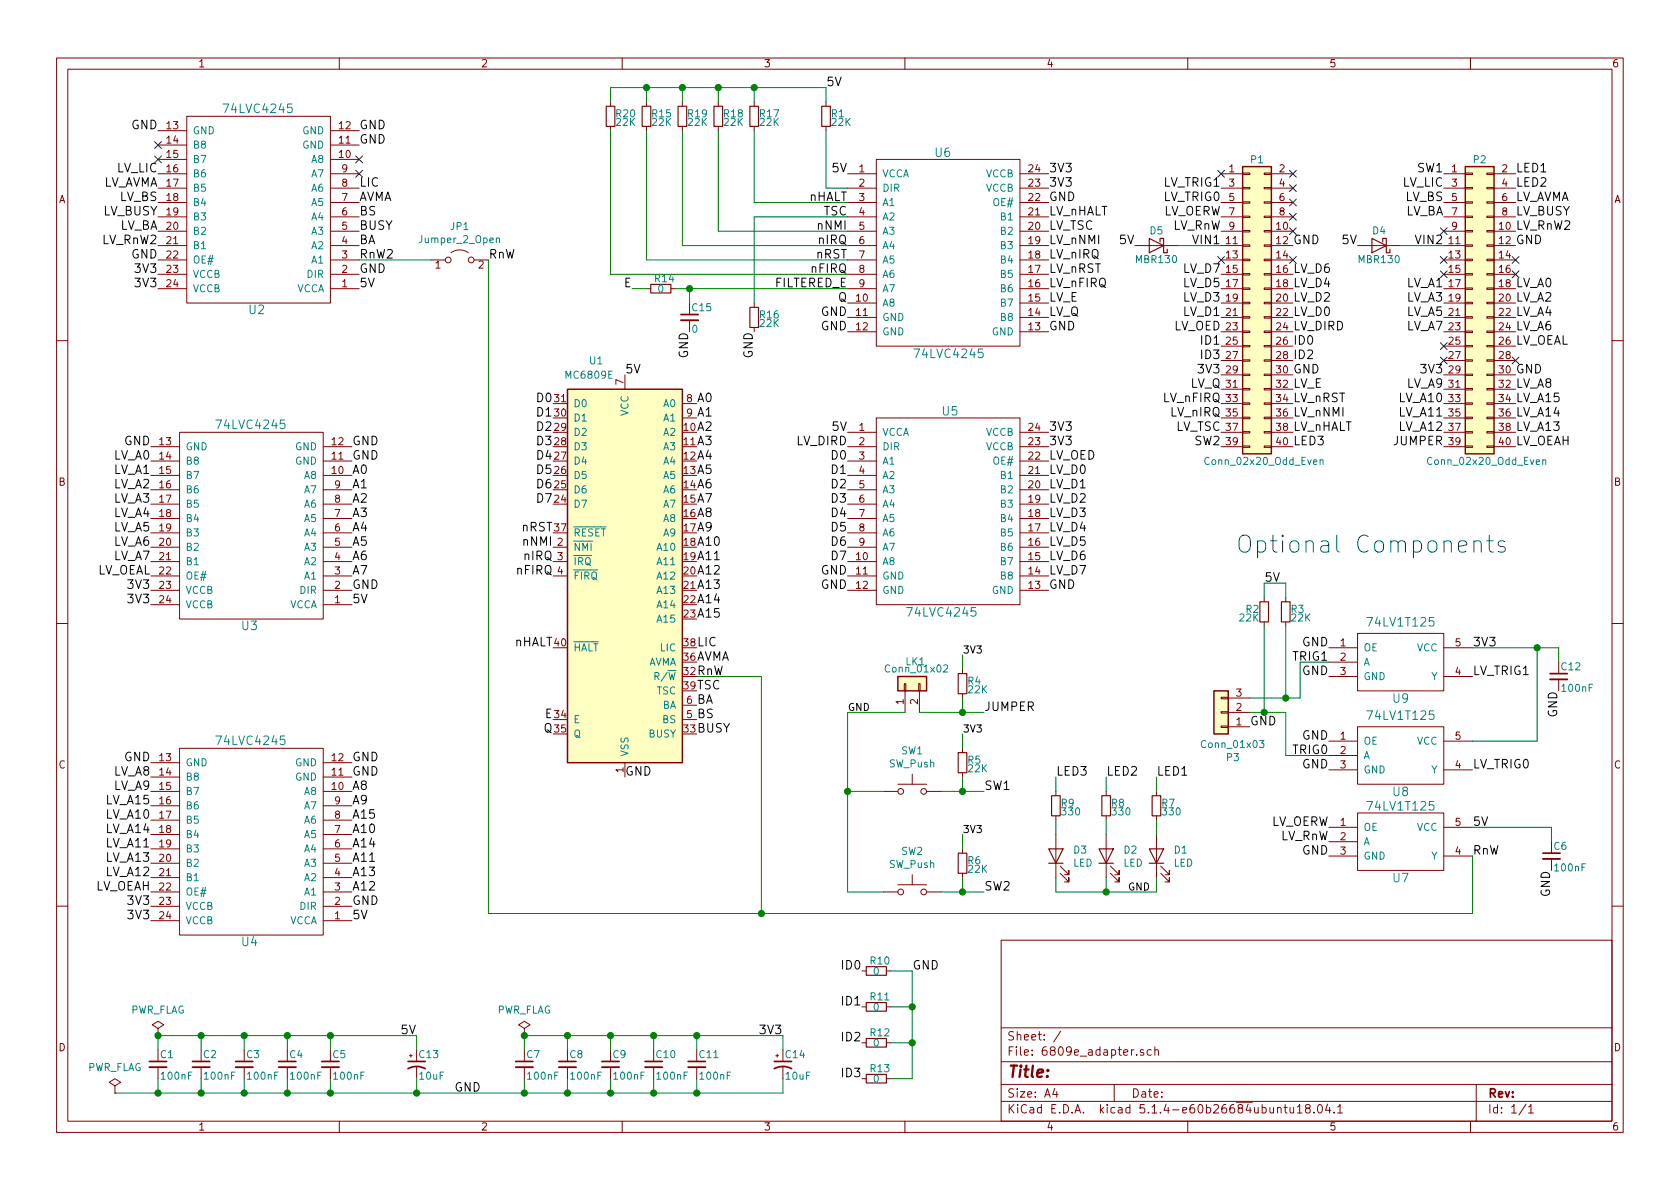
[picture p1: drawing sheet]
EESchema Schematic File Version 4
LIBS:6809e_adapter-cache
EELAYER 30 0
EELAYER END
$Descr A4 11693 8268
encoding utf-8
Sheet 1 1
Title ""
Date ""
Rev ""
Comp ""
Comment1 ""
Comment2 ""
Comment3 ""
Comment4 ""
$EndDescr
$Comp
L 74lvc:74LVC8T245 U4
U 1 1
P 1750 5850
F 0 "U4" H 1700 6550 60  0000 L CNN
F 1 "74LVC4245" H 1500 5150 60  0000 L CNN
F 2 "footprints:SOIC-24W_7.5x15.4mm_Pitch1.27mm" H 1750 5750 60  0001 C CNN
F 3 "" H 1750 5750 60  0000 C CNN
	1    1750 5850
	-1   0    0    1   
$EndComp
$Comp
L 74lvc:74LVC8T245 U5
U 1 1
P 6600 3550
F 0 "U5" H 6550 4250 60  0000 L CNN
F 1 "74LVC4245" H 6300 2850 60  0000 L CNN
F 2 "footprints:SOIC-24W_7.5x15.4mm_Pitch1.27mm" H 6600 3450 60  0001 C CNN
F 3 "" H 6600 3450 60  0000 C CNN
	1    6600 3550
	1    0    0    -1  
$EndComp
$Comp
L 74lvc:74LVC8T245 U2
U 1 1
P 1800 1450
F 0 "U2" H 1750 2150 60  0000 L CNN
F 1 "74LVC4245" H 1550 750 60  0000 L CNN
F 2 "footprints:SOIC-24W_7.5x15.4mm_Pitch1.27mm" H 1800 1350 60  0001 C CNN
F 3 "" H 1800 1350 60  0000 C CNN
	1    1800 1450
	-1   0    0    1   
$EndComp
$Comp
L 74lvc:74LVC8T245 U3
U 1 1
P 1750 3650
F 0 "U3" H 1700 4350 60  0000 L CNN
F 1 "74LVC4245" H 1500 2950 60  0000 L CNN
F 2 "footprints:SOIC-24W_7.5x15.4mm_Pitch1.27mm" H 1750 3550 60  0001 C CNN
F 3 "" H 1750 3550 60  0000 C CNN
	1    1750 3650
	-1   0    0    1   
$EndComp
Text Label 5900 3200 2    60   ~ 0
D0
Text Label 5900 3300 2    60   ~ 0
D1
Text Label 5900 3400 2    60   ~ 0
D2
Text Label 5900 3500 2    60   ~ 0
D3
Text Label 5900 3600 2    60   ~ 0
D4
Text Label 5900 3700 2    60   ~ 0
D5
Text Label 5900 3800 2    60   ~ 0
D6
Text Label 5900 3900 2    60   ~ 0
D7
Text Label 5900 4100 2    60   ~ 0
GND
Text Label 5900 4000 2    60   ~ 0
GND
Text Label 5900 3000 2    60   ~ 0
5V
Text Label 7300 3000 0    60   ~ 0
3V3
Text Label 7300 3100 0    60   ~ 0
3V3
Text Label 2450 3100 0    60   ~ 0
GND
Text Label 2450 3200 0    60   ~ 0
GND
Text Label 2450 4100 0    60   ~ 0
GND
Text Label 2450 4200 0    60   ~ 0
5V
Text Label 1050 4200 2    60   ~ 0
3V3
Text Label 1050 4100 2    60   ~ 0
3V3
Text Label 1050 3100 2    60   ~ 0
GND
Text Label 2450 3300 0    60   ~ 0
A0
Text Label 2450 3400 0    60   ~ 0
A1
Text Label 2450 3500 0    60   ~ 0
A2
Text Label 2450 3600 0    60   ~ 0
A3
Text Label 2450 3700 0    60   ~ 0
A4
Text Label 2450 3800 0    60   ~ 0
A5
Text Label 2450 3900 0    60   ~ 0
A6
Text Label 2450 4000 0    60   ~ 0
A7
Text Label 7300 4100 0    60   ~ 0
GND
Text Label 2450 5500 0    60   ~ 0
A8
Text Label 2450 5600 0    60   ~ 0
A9
Text Label 2450 5800 0    60   ~ 0
A10
Text Label 2450 6000 0    60   ~ 0
A11
Text Label 2450 5700 0    60   ~ 0
A15
Text Label 2450 5900 0    60   ~ 0
A14
Text Label 2450 6100 0    60   ~ 0
A13
Text Label 2450 6200 0    60   ~ 0
A12
Text Label 2450 5300 0    60   ~ 0
GND
Text Label 2450 5400 0    60   ~ 0
GND
Text Label 2450 6300 0    60   ~ 0
GND
Text Label 2450 6400 0    60   ~ 0
5V
Text Label 1050 5300 2    60   ~ 0
GND
Text Label 1050 6300 2    60   ~ 0
3V3
Text Label 1050 6400 2    60   ~ 0
3V3
Text Label 9450 1700 2    60   ~ 0
5V
Text Label 10550 1700 0    60   ~ 0
GND
Text Label 10050 2600 2    60   ~ 0
3V3
Text Label 10550 2600 0    60   ~ 0
GND
Text Label 9000 1700 0    60   ~ 0
GND
Text Label 9000 2600 0    60   ~ 0
GND
Text Label 8500 2600 2    60   ~ 0
3V3
Text Label 2500 900  0    60   ~ 0
GND
Text Label 2500 1000 0    60   ~ 0
GND
Text Label 2500 2000 0    60   ~ 0
5V
Text Label 1100 2000 2    60   ~ 0
3V3
Text Label 1100 1900 2    60   ~ 0
3V3
Text Label 1100 900  2    60   ~ 0
GND
Text Label 5900 2200 2    60   ~ 0
GND
Text Label 5900 2300 2    60   ~ 0
GND
Text Label 5900 1200 2    60   ~ 0
5V
Text Label 7300 1200 0    60   ~ 0
3V3
Text Label 7300 1300 0    60   ~ 0
3V3
Text Label 7300 2300 0    60   ~ 0
GND
Text Label 2500 1600 0    60   ~ 0
BUSY
Text Label 2500 1700 0    60   ~ 0
BA
Text Label 2500 1500 0    60   ~ 0
BS
Text Label 2500 1300 0    60   ~ 0
LIC
Text Label 10250 5950 0    60   ~ 0
RnW
Text Label 2500 1400 0    60   ~ 0
AVMA
Text Label 5900 1800 2    60   ~ 0
nRST
Text Label 5900 1700 2    60   ~ 0
nIRQ
Text Label 4400 2000 2    60   ~ 0
E
Text Label 5900 1500 2    60   ~ 0
TSC
Text Label 5900 1600 2    60   ~ 0
nNMI
Text Label 1050 3200 2    60   ~ 0
LV_A0
Text Label 1050 3300 2    60   ~ 0
LV_A1
Text Label 1050 3400 2    60   ~ 0
LV_A2
Text Label 1050 3500 2    60   ~ 0
LV_A3
Text Label 1050 3600 2    60   ~ 0
LV_A4
Text Label 1050 3700 2    60   ~ 0
LV_A5
Text Label 1050 3800 2    60   ~ 0
LV_A6
Text Label 1050 3900 2    60   ~ 0
LV_A7
Text Label 1050 4000 2    60   ~ 0
LV_OEAL
Text Label 1050 5600 2    60   ~ 0
LV_A15
Text Label 1050 5800 2    60   ~ 0
LV_A14
Text Label 1050 6000 2    60   ~ 0
LV_A13
Text Label 1050 6100 2    60   ~ 0
LV_A12
Text Label 1050 5400 2    60   ~ 0
LV_A8
Text Label 1050 5500 2    60   ~ 0
LV_A9
Text Label 1050 5700 2    60   ~ 0
LV_A10
Text Label 1050 5900 2    60   ~ 0
LV_A11
Text Label 1050 6200 2    60   ~ 0
LV_OEAH
Text Label 7300 3200 0    60   ~ 0
LV_OED
Text Label 7300 3300 0    60   ~ 0
LV_D0
Text Label 7300 3400 0    60   ~ 0
LV_D1
Text Label 7300 3500 0    60   ~ 0
LV_D2
Text Label 7300 3600 0    60   ~ 0
LV_D3
Text Label 7300 3700 0    60   ~ 0
LV_D4
Text Label 7300 3800 0    60   ~ 0
LV_D5
Text Label 7300 3900 0    60   ~ 0
LV_D6
Text Label 7300 4000 0    60   ~ 0
LV_D7
Text Label 7300 1400 0    60   ~ 0
GND
Text Label 7300 1500 0    60   ~ 0
LV_nHALT
Text Label 7300 2000 0    60   ~ 0
LV_nFIRQ
Text Label 7300 1800 0    60   ~ 0
LV_nIRQ
Text Label 7300 1900 0    60   ~ 0
LV_nRST
Text Label 7300 1600 0    60   ~ 0
LV_TSC
Text Label 7300 1700 0    60   ~ 0
LV_nNMI
NoConn ~ 2500 1100
NoConn ~ 2500 1200
NoConn ~ 1100 1100
Text Label 1100 1800 2    60   ~ 0
GND
Text Label 2500 1900 0    60   ~ 0
GND
Text Label 1100 1500 2    60   ~ 0
LV_BUSY
Text Label 1100 1600 2    60   ~ 0
LV_BA
Text Label 1100 1400 2    60   ~ 0
LV_BS
Text Label 1100 1200 2    60   ~ 0
LV_LIC
Text Label 9250 5850 2    60   ~ 0
LV_RnW
Text Label 1100 1300 2    60   ~ 0
LV_AVMA
$Comp
L Device:R_Small R1
U 1 1
P 5750 800
F 0 "R1" H 5780 820 50  0000 L CNN
F 1 "22K" H 5780 760 50  0000 L CNN
F 2 "Resistor_SMD:R_0805_2012Metric_Pad1.15x1.40mm_HandSolder" H 5750 800 50  0001 C CNN
F 3 "" H 5750 800 50  0000 C CNN
	1    5750 800 
	1    0    0    -1  
$EndComp
$Comp
L Device:C_Small C1
U 1 1
P 1100 7400
F 0 "C1" H 1110 7470 50  0000 L CNN
F 1 "100nF" H 1110 7320 50  0000 L CNN
F 2 "Capacitor_SMD:C_0805_2012Metric_Pad1.15x1.40mm_HandSolder" H 1100 7400 50  0001 C CNN
F 3 "" H 1100 7400 50  0000 C CNN
	1    1100 7400
	1    0    0    -1  
$EndComp
$Comp
L Device:C_Small C2
U 1 1
P 1400 7400
F 0 "C2" H 1410 7470 50  0000 L CNN
F 1 "100nF" H 1410 7320 50  0000 L CNN
F 2 "Capacitor_SMD:C_0805_2012Metric_Pad1.15x1.40mm_HandSolder" H 1400 7400 50  0001 C CNN
F 3 "" H 1400 7400 50  0000 C CNN
	1    1400 7400
	1    0    0    -1  
$EndComp
$Comp
L Device:C_Small C3
U 1 1
P 1700 7400
F 0 "C3" H 1710 7470 50  0000 L CNN
F 1 "100nF" H 1710 7320 50  0000 L CNN
F 2 "Capacitor_SMD:C_0805_2012Metric_Pad1.15x1.40mm_HandSolder" H 1700 7400 50  0001 C CNN
F 3 "" H 1700 7400 50  0000 C CNN
	1    1700 7400
	1    0    0    -1  
$EndComp
$Comp
L Device:C_Small C4
U 1 1
P 2000 7400
F 0 "C4" H 2010 7470 50  0000 L CNN
F 1 "100nF" H 2010 7320 50  0000 L CNN
F 2 "Capacitor_SMD:C_0805_2012Metric_Pad1.15x1.40mm_HandSolder" H 2000 7400 50  0001 C CNN
F 3 "" H 2000 7400 50  0000 C CNN
	1    2000 7400
	1    0    0    -1  
$EndComp
$Comp
L Device:C_Small C5
U 1 1
P 2300 7400
F 0 "C5" H 2310 7470 50  0000 L CNN
F 1 "100nF" H 2310 7320 50  0000 L CNN
F 2 "Capacitor_SMD:C_0805_2012Metric_Pad1.15x1.40mm_HandSolder" H 2300 7400 50  0001 C CNN
F 3 "" H 2300 7400 50  0000 C CNN
	1    2300 7400
	1    0    0    -1  
$EndComp
$Comp
L Device:C_Small C7
U 1 1
P 3650 7400
F 0 "C7" H 3660 7470 50  0000 L CNN
F 1 "100nF" H 3660 7320 50  0000 L CNN
F 2 "Capacitor_SMD:C_0805_2012Metric_Pad1.15x1.40mm_HandSolder" H 3650 7400 50  0001 C CNN
F 3 "" H 3650 7400 50  0000 C CNN
	1    3650 7400
	1    0    0    -1  
$EndComp
$Comp
L Device:C_Small C8
U 1 1
P 3950 7400
F 0 "C8" H 3960 7470 50  0000 L CNN
F 1 "100nF" H 3960 7320 50  0000 L CNN
F 2 "Capacitor_SMD:C_0805_2012Metric_Pad1.15x1.40mm_HandSolder" H 3950 7400 50  0001 C CNN
F 3 "" H 3950 7400 50  0000 C CNN
	1    3950 7400
	1    0    0    -1  
$EndComp
$Comp
L Device:C_Small C9
U 1 1
P 4250 7400
F 0 "C9" H 4260 7470 50  0000 L CNN
F 1 "100nF" H 4260 7320 50  0000 L CNN
F 2 "Capacitor_SMD:C_0805_2012Metric_Pad1.15x1.40mm_HandSolder" H 4250 7400 50  0001 C CNN
F 3 "" H 4250 7400 50  0000 C CNN
	1    4250 7400
	1    0    0    -1  
$EndComp
$Comp
L Device:C_Small C10
U 1 1
P 4550 7400
F 0 "C10" H 4560 7470 50  0000 L CNN
F 1 "100nF" H 4560 7320 50  0000 L CNN
F 2 "Capacitor_SMD:C_0805_2012Metric_Pad1.15x1.40mm_HandSolder" H 4550 7400 50  0001 C CNN
F 3 "" H 4550 7400 50  0000 C CNN
	1    4550 7400
	1    0    0    -1  
$EndComp
$Comp
L Device:C_Small C11
U 1 1
P 4850 7400
F 0 "C11" H 4860 7470 50  0000 L CNN
F 1 "100nF" H 4860 7320 50  0000 L CNN
F 2 "Capacitor_SMD:C_0805_2012Metric_Pad1.15x1.40mm_HandSolder" H 4850 7400 50  0001 C CNN
F 3 "" H 4850 7400 50  0000 C CNN
	1    4850 7400
	1    0    0    -1  
$EndComp
$Comp
L Device:CP1_Small C14
U 1 1
P 5450 7400
F 0 "C14" H 5460 7470 50  0000 L CNN
F 1 "10uF" H 5460 7320 50  0000 L CNN
F 2 "Capacitor_SMD:C_0805_2012Metric_Pad1.15x1.40mm_HandSolder" H 5450 7400 50  0001 C CNN
F 3 "" H 5450 7400 50  0000 C CNN
	1    5450 7400
	1    0    0    -1  
$EndComp
Text Label 5450 7200 2    60   ~ 0
3V3
Text Label 3350 7600 2    60   ~ 0
GND
Text Label 8500 1900 2    60   ~ 0
LV_D7
Text Label 8500 2000 2    60   ~ 0
LV_D5
Text Label 8500 2100 2    60   ~ 0
LV_D3
Text Label 8500 2200 2    60   ~ 0
LV_D1
Text Label 9000 1900 0    60   ~ 0
LV_D6
Text Label 9000 2000 0    60   ~ 0
LV_D4
Text Label 9000 2100 0    60   ~ 0
LV_D2
Text Label 9000 2200 0    60   ~ 0
LV_D0
Text Label 8500 2300 2    60   ~ 0
LV_OED
Text Label 10550 2800 0    60   ~ 0
LV_A15
Text Label 10550 2900 0    60   ~ 0
LV_A14
Text Label 10550 3000 0    60   ~ 0
LV_A13
Text Label 10050 2700 2    60   ~ 0
LV_A9
Text Label 10050 2800 2    60   ~ 0
LV_A10
Text Label 10050 2900 2    60   ~ 0
LV_A11
Text Label 10050 3000 2    60   ~ 0
LV_A12
Text Label 10550 3100 0    60   ~ 0
LV_OEAH
Text Label 10550 2000 0    60   ~ 0
LV_A0
Text Label 10550 2100 0    60   ~ 0
LV_A2
Text Label 10550 2200 0    60   ~ 0
LV_A4
Text Label 10550 2300 0    60   ~ 0
LV_A6
Text Label 10550 2400 0    60   ~ 0
LV_OEAL
Text Label 10050 2000 2    60   ~ 0
LV_A1
Text Label 10050 2100 2    60   ~ 0
LV_A3
Text Label 10050 2200 2    60   ~ 0
LV_A5
Text Label 10050 2300 2    60   ~ 0
LV_A7
NoConn ~ 10050 2500
NoConn ~ 10050 2400
NoConn ~ 10550 2500
NoConn ~ 10550 1800
NoConn ~ 10550 1900
NoConn ~ 10050 1900
NoConn ~ 10050 1800
NoConn ~ 9000 1800
NoConn ~ 8500 1800
NoConn ~ 8500 1200
NoConn ~ 1100 1000
Text Label 8500 1600 2    60   ~ 0
LV_RnW
$Comp
L power:PWR_FLAG #FLG02
U 1 1
P 3650 7200
F 0 "#FLG02" H 3650 7295 50  0001 C CNN
F 1 "PWR_FLAG" H 3650 7380 50  0000 C CNN
F 2 "" H 3650 7200 50  0000 C CNN
F 3 "" H 3650 7200 50  0000 C CNN
	1    3650 7200
	1    0    0    -1  
$EndComp
$Comp
L power:PWR_FLAG #FLG03
U 1 1
P 800 7600
F 0 "#FLG03" H 800 7695 50  0001 C CNN
F 1 "PWR_FLAG" H 800 7780 50  0000 C CNN
F 2 "" H 800 7600 50  0000 C CNN
F 3 "" H 800 7600 50  0000 C CNN
	1    800  7600
	1    0    0    -1  
$EndComp
Wire Wire Line
	1100 7500 1100 7600
Wire Wire Line
	800  7600 1100 7600
Wire Wire Line
	4850 7600 4850 7500
Wire Wire Line
	4550 7500 4550 7600
Connection ~ 4550 7600
Wire Wire Line
	4250 7500 4250 7600
Connection ~ 4250 7600
Wire Wire Line
	3950 7500 3950 7600
Connection ~ 3950 7600
Wire Wire Line
	3650 7500 3650 7600
Connection ~ 3650 7600
Wire Wire Line
	2300 7500 2300 7600
Connection ~ 2300 7600
Wire Wire Line
	2000 7500 2000 7600
Connection ~ 2000 7600
Wire Wire Line
	1700 7500 1700 7600
Connection ~ 1700 7600
Wire Wire Line
	1400 7500 1400 7600
Connection ~ 1400 7600
Wire Wire Line
	1100 7300 1100 7200
Wire Wire Line
	1100 7200 1400 7200
Wire Wire Line
	2300 7200 2300 7300
Wire Wire Line
	2000 7300 2000 7200
Connection ~ 2000 7200
Wire Wire Line
	1700 7300 1700 7200
Connection ~ 1700 7200
Wire Wire Line
	1400 7300 1400 7200
Connection ~ 1400 7200
Wire Wire Line
	3650 7300 3650 7200
Wire Wire Line
	3650 7200 3950 7200
Wire Wire Line
	4850 7200 4850 7300
Wire Wire Line
	4550 7300 4550 7200
Connection ~ 4550 7200
Wire Wire Line
	4250 7300 4250 7200
Connection ~ 4250 7200
Wire Wire Line
	3950 7300 3950 7200
Connection ~ 3950 7200
Connection ~ 2300 7200
Connection ~ 4850 7200
Connection ~ 4850 7600
Connection ~ 1100 7600
Wire Wire Line
	5900 1300 5750 1300
Wire Wire Line
	4550 7600 4850 7600
Wire Wire Line
	3650 7600 3950 7600
Wire Wire Line
	2000 7600 2300 7600
Wire Wire Line
	1700 7600 2000 7600
Wire Wire Line
	1400 7600 1700 7600
Wire Wire Line
	2000 7200 2300 7200
Wire Wire Line
	1700 7200 2000 7200
Wire Wire Line
	1400 7200 1700 7200
Wire Wire Line
	4550 7200 4850 7200
Wire Wire Line
	4250 7200 4550 7200
Wire Wire Line
	3950 7200 4250 7200
Wire Wire Line
	1100 7600 1400 7600
Wire Wire Line
	3950 7600 4250 7600
Wire Wire Line
	4250 7600 4550 7600
$Comp
L Device:D_Schottky D4
U 1 1
P 9600 1700
F 0 "D4" H 9600 1600 50  0000 C CNN
F 1 "MBR130" H 9600 1800 50  0000 C CNN
F 2 "Diode_SMD:D_SOD-323_HandSoldering" H 9600 1700 50  0001 C CNN
F 3 "~" H 9600 1700 50  0001 C CNN
	1    9600 1700
	-1   0    0    1   
$EndComp
Wire Wire Line
	9750 1700 10050 1700
Text Label 7900 1700 2    60   ~ 0
5V
$Comp
L Device:D_Schottky D5
U 1 1
P 8050 1700
F 0 "D5" H 8050 1600 50  0000 C CNN
F 1 "MBR130" H 8050 1800 50  0000 C CNN
F 2 "Diode_SMD:D_SOD-323_HandSoldering" H 8050 1700 50  0001 C CNN
F 3 "~" H 8050 1700 50  0001 C CNN
	1    8050 1700
	-1   0    0    1   
$EndComp
$Comp
L Device:LED D3
U 1 1
P 7350 5950
F 0 "D3" V 7389 5833 50  0000 R CNN
F 1 "LED" V 7298 5833 50  0000 R CNN
F 2 "LED_THT:LED_D3.0mm" H 7350 5950 50  0001 C CNN
F 3 "~" H 7350 5950 50  0001 C CNN
	1    7350 5950
	0    -1   -1   0   
$EndComp
Wire Wire Line
	7350 5700 7350 5800
Wire Wire Line
	7350 6100 7350 6200
$Comp
L Device:LED D2
U 1 1
P 7700 5950
F 0 "D2" V 7739 5833 50  0000 R CNN
F 1 "LED" V 7648 5833 50  0000 R CNN
F 2 "LED_THT:LED_D3.0mm" H 7700 5950 50  0001 C CNN
F 3 "~" H 7700 5950 50  0001 C CNN
	1    7700 5950
	0    -1   -1   0   
$EndComp
Wire Wire Line
	7700 5700 7700 5800
Wire Wire Line
	7700 6100 7700 6200
$Comp
L Device:LED D1
U 1 1
P 8050 5950
F 0 "D1" V 8089 5833 50  0000 R CNN
F 1 "LED" V 7998 5833 50  0000 R CNN
F 2 "LED_THT:LED_D3.0mm" H 8050 5950 50  0001 C CNN
F 3 "~" H 8050 5950 50  0001 C CNN
	1    8050 5950
	0    -1   -1   0   
$EndComp
Wire Wire Line
	8050 5700 8050 5800
Wire Wire Line
	8050 6100 8050 6200
Wire Wire Line
	7350 6200 7700 6200
Connection ~ 7700 6200
Wire Wire Line
	7700 6200 8050 6200
Text Label 7850 6200 0    50   ~ 0
GND
Wire Wire Line
	6150 5500 5900 5500
Wire Wire Line
	6150 6200 5900 6200
Wire Wire Line
	6700 6200 6550 6200
Wire Wire Line
	6700 5500 6550 5500
Connection ~ 6700 5500
Connection ~ 6700 6200
Text Label 6700 5100 0    50   ~ 0
3V3
Text Label 6700 5800 0    50   ~ 0
3V3
Wire Wire Line
	6850 5500 6700 5500
Wire Wire Line
	6700 6200 6850 6200
Text Label 6700 4550 0    50   ~ 0
3V3
Wire Wire Line
	6850 4950 6700 4950
Wire Wire Line
	6300 4950 5900 4950
Wire Wire Line
	5900 4950 5900 5500
Connection ~ 5900 5500
Wire Wire Line
	6400 4950 6700 4950
Connection ~ 6700 4950
Wire Wire Line
	6700 4850 6700 4950
Text Label 9250 5750 2    60   ~ 0
LV_OERW
Text Label 8500 1500 2    60   ~ 0
LV_OERW
Text Label 8700 5050 0    60   ~ 0
GND
$Comp
L 74lvc:74LVC8T245 U6
U 1 1
P 6600 1750
F 0 "U6" H 6500 2450 60  0000 L CNN
F 1 "74LVC4245" H 6350 1050 60  0000 L CNN
F 2 "footprints:SOIC-24W_7.5x15.4mm_Pitch1.27mm" H 6600 1650 60  0001 C CNN
F 3 "" H 6600 1650 60  0000 C CNN
	1    6600 1750
	1    0    0    -1  
$EndComp
$Comp
L Device:R_Small R3
U 1 1
P 8950 4250
F 0 "R3" H 8980 4270 50  0000 L CNN
F 1 "22K" H 8980 4210 50  0000 L CNN
F 2 "Resistor_SMD:R_0805_2012Metric_Pad1.15x1.40mm_HandSolder" H 8950 4250 50  0001 C CNN
F 3 "" H 8950 4250 50  0000 C CNN
	1    8950 4250
	1    0    0    -1  
$EndComp
Wire Wire Line
	5750 900  5750 1300
Wire Wire Line
	8800 4150 8800 4050
Wire Wire Line
	8950 4150 8950 4050
$Comp
L Device:R_Small R5
U 1 1
P 6700 5300
F 0 "R5" H 6730 5320 50  0000 L CNN
F 1 "22K" H 6730 5260 50  0000 L CNN
F 2 "Resistor_SMD:R_0805_2012Metric_Pad1.15x1.40mm_HandSolder" H 6700 5300 50  0001 C CNN
F 3 "" H 6700 5300 50  0000 C CNN
	1    6700 5300
	1    0    0    -1  
$EndComp
$Comp
L Device:R_Small R9
U 1 1
P 7350 5600
F 0 "R9" H 7380 5620 50  0000 L CNN
F 1 "330" H 7380 5560 50  0000 L CNN
F 2 "Resistor_SMD:R_0805_2012Metric_Pad1.15x1.40mm_HandSolder" H 7350 5600 50  0001 C CNN
F 3 "" H 7350 5600 50  0000 C CNN
	1    7350 5600
	1    0    0    -1  
$EndComp
$Comp
L Device:R_Small R8
U 1 1
P 7700 5600
F 0 "R8" H 7730 5620 50  0000 L CNN
F 1 "330" H 7730 5560 50  0000 L CNN
F 2 "Resistor_SMD:R_0805_2012Metric_Pad1.15x1.40mm_HandSolder" H 7700 5600 50  0001 C CNN
F 3 "" H 7700 5600 50  0000 C CNN
	1    7700 5600
	1    0    0    -1  
$EndComp
Wire Wire Line
	7350 5400 7350 5500
Wire Wire Line
	7700 5400 7700 5500
Wire Wire Line
	8050 5400 8050 5500
$Comp
L Device:R_Small R6
U 1 1
P 6700 6000
F 0 "R6" H 6730 6020 50  0000 L CNN
F 1 "22K" H 6730 5960 50  0000 L CNN
F 2 "Resistor_SMD:R_0805_2012Metric_Pad1.15x1.40mm_HandSolder" H 6700 6000 50  0001 C CNN
F 3 "" H 6700 6000 50  0000 C CNN
	1    6700 6000
	1    0    0    -1  
$EndComp
Wire Wire Line
	6700 5500 6700 5400
Wire Wire Line
	6700 5200 6700 5100
Wire Wire Line
	6700 5800 6700 5900
Wire Wire Line
	6700 6100 6700 6200
$Comp
L Device:R_Small R4
U 1 1
P 6700 4750
F 0 "R4" H 6730 4770 50  0000 L CNN
F 1 "22K" H 6730 4710 50  0000 L CNN
F 2 "Resistor_SMD:R_0805_2012Metric_Pad1.15x1.40mm_HandSolder" H 6700 4750 50  0001 C CNN
F 3 "" H 6700 4750 50  0000 C CNN
	1    6700 4750
	1    0    0    -1  
$EndComp
Wire Wire Line
	6700 4650 6700 4550
Wire Wire Line
	8800 4350 8800 4950
Connection ~ 8950 4850
Wire Wire Line
	8700 4850 8950 4850
Text Label 9250 4500 2    60   ~ 0
GND
Connection ~ 3650 7200
Text Label 5900 1900 2    60   ~ 0
nFIRQ
$Comp
L Device:R_Small R7
U 1 1
P 8050 5600
F 0 "R7" H 8080 5620 50  0000 L CNN
F 1 "330" H 8080 5560 50  0000 L CNN
F 2 "Resistor_SMD:R_0805_2012Metric_Pad1.15x1.40mm_HandSolder" H 8050 5600 50  0001 C CNN
F 3 "" H 8050 5600 50  0000 C CNN
	1    8050 5600
	1    0    0    -1  
$EndComp
Wire Wire Line
	8200 1700 8500 1700
$Comp
L power:PWR_FLAG #FLG0101
U 1 1
P 1100 7200
F 0 "#FLG0101" H 1100 7295 50  0001 C CNN
F 1 "PWR_FLAG" H 1100 7380 50  0000 C CNN
F 2 "" H 1100 7200 50  0000 C CNN
F 3 "" H 1100 7200 50  0000 C CNN
	1    1100 7200
	1    0    0    -1  
$EndComp
Connection ~ 1100 7200
Text Label 6850 5500 0    60   ~ 0
SW1
Text Label 6850 6200 0    60   ~ 0
SW2
Text Label 8050 5400 0    60   ~ 0
LED1
Text Label 7700 5400 0    60   ~ 0
LED2
Text Label 7350 5400 0    60   ~ 0
LED3
$Comp
L Device:R_Small R2
U 1 1
P 8800 4250
F 0 "R2" H 8830 4270 50  0000 L CNN
F 1 "22K" H 8830 4210 50  0000 L CNN
F 2 "Resistor_SMD:R_0805_2012Metric_Pad1.15x1.40mm_HandSolder" H 8800 4250 50  0001 C CNN
F 3 "" H 8800 4250 50  0000 C CNN
	1    8800 4250
	-1   0    0    -1  
$EndComp
$Comp
L 74lvc:74LV1T125 U8
U 1 1
P 9750 5250
F 0 "U8" H 9750 5000 60  0000 C CNN
F 1 "74LV1T125" H 9750 5531 60  0000 C CNN
F 2 "Package_TO_SOT_SMD:SOT-23-5_HandSoldering" H 9750 5250 60  0001 C CNN
F 3 "" H 9750 5250 60  0000 C CNN
	1    9750 5250
	1    0    0    -1  
$EndComp
Text Label 9250 4700 2    60   ~ 0
GND
Text Label 10250 4500 0    60   ~ 0
3V3
$Comp
L 74lvc:74LV1T125 U7
U 1 1
P 9750 5850
F 0 "U7" H 9750 5600 60  0000 C CNN
F 1 "74LV1T125" H 9750 6100 60  0000 C CNN
F 2 "Package_TO_SOT_SMD:SOT-23-5_HandSoldering" H 9750 5850 60  0001 C CNN
F 3 "" H 9750 5850 60  0000 C CNN
	1    9750 5850
	1    0    0    -1  
$EndComp
Text Label 9250 5950 2    60   ~ 0
GND
Text Label 10250 5750 0    60   ~ 0
5V
Text Label 5900 4950 0    50   ~ 0
GND
Text Label 8500 1700 2    60   ~ 0
VIN1
Text Label 10050 1700 2    60   ~ 0
VIN2
$Comp
L Switch:SW_Push SW1
U 1 1
P 6350 5500
F 0 "SW1" H 6350 5785 50  0000 C CNN
F 1 "SW_Push" H 6350 5694 50  0000 C CNN
F 2 "footprints:SW_Tactile_SKHH_Angled" H 6350 5700 50  0001 C CNN
F 3 "~" H 6350 5700 50  0001 C CNN
	1    6350 5500
	-1   0    0    -1  
$EndComp
$Comp
L Switch:SW_Push SW2
U 1 1
P 6350 6200
F 0 "SW2" H 6350 6485 50  0000 C CNN
F 1 "SW_Push" H 6350 6394 50  0000 C CNN
F 2 "footprints:SW_Tactile_SKHH_Angled" H 6350 6400 50  0001 C CNN
F 3 "~" H 6350 6400 50  0001 C CNN
	1    6350 6200
	1    0    0    -1  
$EndComp
Wire Wire Line
	5900 5500 5900 6200
Text Label 9250 5150 2    60   ~ 0
GND
$Comp
L 74lvc:74LV1T125 U9
U 1 1
P 9750 4600
F 0 "U9" H 9750 4350 60  0000 C CNN
F 1 "74LV1T125" H 9750 4881 60  0000 C CNN
F 2 "Package_TO_SOT_SMD:SOT-23-5_HandSoldering" H 9750 4600 60  0001 C CNN
F 3 "" H 9750 4600 60  0000 C CNN
	1    9750 4600
	1    0    0    -1  
$EndComp
Text Label 9250 5350 2    60   ~ 0
GND
Text Label 8800 4050 0    60   ~ 0
5V
Wire Wire Line
	8800 4050 8950 4050
Connection ~ 8800 4950
Wire Wire Line
	8800 4950 8950 4950
Wire Wire Line
	8700 4950 8800 4950
Wire Wire Line
	9250 5250 8950 5250
Wire Wire Line
	8950 5250 8950 4950
Wire Wire Line
	8950 4350 8950 4850
Wire Wire Line
	8950 4850 9050 4850
Wire Wire Line
	9250 4600 9050 4600
Wire Wire Line
	9050 4600 9050 4850
Text Label 6850 4950 0    60   ~ 0
JUMPER
Text Label 10050 3100 2    60   ~ 0
JUMPER
NoConn ~ 9000 1200
Text Label 10550 1200 0    60   ~ 0
LED1
Text Label 10550 1300 0    60   ~ 0
LED2
Text Label 10050 1200 2    60   ~ 0
SW1
Text Label 8500 3100 2    60   ~ 0
SW2
Text Label 9000 3100 0    60   ~ 0
LED3
NoConn ~ 10050 1600
$Comp
L Connector_Generic:Conn_02x20_Odd_Even P2
U 1 1
P 10250 2100
F 0 "P2" H 10300 3100 50  0000 C CNN
F 1 "Conn_02x20_Odd_Even" H 10350 1000 50  0000 C CNN
F 2 "Connector_PinSocket_2.54mm:PinSocket_2x20_P2.54mm_Vertical" H 10250 2100 50  0001 C CNN
F 3 "~" H 10250 2100 50  0001 C CNN
	1    10250 2100
	1    0    0    -1  
$EndComp
$Comp
L Connector_Generic:Conn_01x03 P3
U 1 1
P 8500 4950
F 0 "P3" H 8418 5267 50  0000 C CNN
F 1 "Conn_01x03" H 8418 5176 50  0000 C CNN
F 2 "Connector_PinHeader_2.54mm:PinHeader_1x03_P2.54mm_Horizontal" H 8500 4950 50  0001 C CNN
F 3 "~" H 8500 4950 50  0001 C CNN
	1    8500 4950
	-1   0    0    1   
$EndComp
$Comp
L Connector_Generic:Conn_01x02 LK1
U 1 1
P 6300 4750
F 0 "LK1" V 6450 4750 50  0000 R CNN
F 1 "Conn_01x02" V 6400 4900 50  0000 R CNN
F 2 "Connector_PinHeader_2.54mm:PinHeader_1x02_P2.54mm_Horizontal" H 6300 4750 50  0001 C CNN
F 3 "~" H 6300 4750 50  0001 C CNN
	1    6300 4750
	0    -1   -1   0   
$EndComp
Text Label 9250 5250 2    60   ~ 0
TRIG0
Text Label 9250 4600 2    60   ~ 0
TRIG1
Text Label 10250 4700 0    60   ~ 0
LV_TRIG1
Text Label 10250 5350 0    60   ~ 0
LV_TRIG0
Text Label 8500 1300 2    60   ~ 0
LV_TRIG1
Text Label 8500 1400 2    60   ~ 0
LV_TRIG0
$Comp
L Device:C_Small C6
U 1 1
P 10800 5950
F 0 "C6" H 10810 6020 50  0000 L CNN
F 1 "100nF" H 10810 5870 50  0000 L CNN
F 2 "Capacitor_SMD:C_0805_2012Metric_Pad1.15x1.40mm_HandSolder" H 10800 5950 50  0001 C CNN
F 3 "" H 10800 5950 50  0000 C CNN
	1    10800 5950
	1    0    0    -1  
$EndComp
$Comp
L Device:C_Small C12
U 1 1
P 10850 4700
F 0 "C12" H 10860 4770 50  0000 L CNN
F 1 "100nF" H 10860 4620 50  0000 L CNN
F 2 "Capacitor_SMD:C_0805_2012Metric_Pad1.15x1.40mm_HandSolder" H 10850 4700 50  0001 C CNN
F 3 "" H 10850 4700 50  0000 C CNN
	1    10850 4700
	1    0    0    -1  
$EndComp
Wire Wire Line
	5450 7300 5450 7200
Wire Wire Line
	5450 7500 5450 7600
Text Label 1100 1700 2    60   ~ 0
LV_RnW2
Text Label 2500 1800 0    60   ~ 0
RnW2
Text Notes 8600 3850 0    118  ~ 0
Optional Components
Wire Wire Line
	10250 4500 10700 4500
Wire Wire Line
	10850 4500 10850 4600
Text Label 10850 4800 3    60   ~ 0
GND
Wire Wire Line
	10250 5750 10800 5750
Wire Wire Line
	10800 5750 10800 5850
Text Label 10800 6050 3    60   ~ 0
GND
Wire Wire Line
	2900 7600 3650 7600
Connection ~ 2900 7600
Wire Wire Line
	2900 7500 2900 7600
Wire Wire Line
	2900 7200 2900 7300
Text Label 2900 7200 2    60   ~ 0
5V
$Comp
L Device:CP1_Small C13
U 1 1
P 2900 7400
F 0 "C13" H 2910 7470 50  0000 L CNN
F 1 "10uF" H 2910 7320 50  0000 L CNN
F 2 "Capacitor_SMD:C_0805_2012Metric_Pad1.15x1.40mm_HandSolder" H 2900 7400 50  0001 C CNN
F 3 "" H 2900 7400 50  0000 C CNN
	1    2900 7400
	1    0    0    -1  
$EndComp
Wire Wire Line
	2300 7600 2900 7600
Wire Wire Line
	2300 7200 2900 7200
Wire Wire Line
	4850 7200 5450 7200
Wire Wire Line
	4850 7600 5450 7600
Wire Wire Line
	10250 5150 10700 5150
Wire Wire Line
	10700 5150 10700 4500
Connection ~ 10700 4500
Wire Wire Line
	10700 4500 10850 4500
$Comp
L Jumper:Jumper_2_Open JP1
U 1 1
P 3200 1800
F 0 "JP1" H 3200 2035 50  0000 C CNN
F 1 "Jumper_2_Open" H 3200 1944 50  0000 C CNN
F 2 "Jumper:SolderJumper-2_P1.3mm_Open_RoundedPad1.0x1.5mm" H 3200 1800 50  0001 C CNN
F 3 "~" H 3200 1800 50  0001 C CNN
	1    3200 1800
	1    0    0    -1  
$EndComp
Text Label 9000 2300 0    60   ~ 0
LV_DIRD
Text Label 5900 3100 2    60   ~ 0
LV_DIRD
$Comp
L Device:R_Small R10
U 1 1
P 6100 6750
F 0 "R10" V 6000 6700 50  0000 L TNN
F 1 "0" V 6100 6750 50  0000 C CNN
F 2 "Resistor_SMD:R_0805_2012Metric_Pad1.15x1.40mm_HandSolder" H 6100 6750 50  0001 C CNN
F 3 "" H 6100 6750 50  0000 C CNN
	1    6100 6750
	0    1    1    0   
$EndComp
$Comp
L Device:R_Small R11
U 1 1
P 6100 7000
F 0 "R11" V 6000 6950 50  0000 L TNN
F 1 "0" V 6100 7000 50  0000 C CNN
F 2 "Resistor_SMD:R_0805_2012Metric_Pad1.15x1.40mm_HandSolder" H 6100 7000 50  0001 C CNN
F 3 "" H 6100 7000 50  0000 C CNN
	1    6100 7000
	0    1    1    0   
$EndComp
$Comp
L Device:R_Small R12
U 1 1
P 6100 7250
F 0 "R12" V 6000 7200 50  0000 L TNN
F 1 "0" V 6100 7250 50  0000 C CNN
F 2 "Resistor_SMD:R_0805_2012Metric_Pad1.15x1.40mm_HandSolder" H 6100 7250 50  0001 C CNN
F 3 "" H 6100 7250 50  0000 C CNN
	1    6100 7250
	0    1    1    0   
$EndComp
$Comp
L Device:R_Small R13
U 1 1
P 6100 7500
F 0 "R13" V 6000 7450 50  0000 L TNN
F 1 "0" V 6100 7500 50  0000 C CNN
F 2 "Resistor_SMD:R_0805_2012Metric_Pad1.15x1.40mm_HandSolder" H 6100 7500 50  0001 C CNN
F 3 "" H 6100 7500 50  0000 C CNN
	1    6100 7500
	0    1    1    0   
$EndComp
Text Label 6350 6750 0    60   ~ 0
GND
Wire Wire Line
	6200 6750 6350 6750
Wire Wire Line
	6350 6750 6350 7000
Wire Wire Line
	6350 7500 6200 7500
Wire Wire Line
	6200 7250 6350 7250
Connection ~ 6350 7250
Wire Wire Line
	6350 7250 6350 7500
Wire Wire Line
	6200 7000 6350 7000
Connection ~ 6350 7000
Wire Wire Line
	6350 7000 6350 7250
Text Label 6000 6750 2    60   ~ 0
ID0
Text Label 6000 7000 2    60   ~ 0
ID1
Text Label 6000 7250 2    60   ~ 0
ID2
Text Label 6000 7500 2    60   ~ 0
ID3
NoConn ~ 9000 1300
NoConn ~ 9000 1400
NoConn ~ 9000 1500
NoConn ~ 9000 1600
Text Label 9000 2400 0    60   ~ 0
ID0
Text Label 9000 2500 0    60   ~ 0
ID2
Text Label 8500 2400 2    60   ~ 0
ID1
Text Label 8500 2500 2    60   ~ 0
ID3
$Comp
L Device:R_Small R14
U 1 1
P 4600 2000
F 0 "R14" V 4500 1950 50  0000 L TNN
F 1 "0" V 4600 2000 50  0000 C CNN
F 2 "Resistor_SMD:R_0805_2012Metric_Pad1.15x1.40mm_HandSolder" H 4600 2000 50  0001 C CNN
F 3 "" H 4600 2000 50  0000 C CNN
	1    4600 2000
	0    1    1    0   
$EndComp
$Comp
L Device:C_Small C15
U 1 1
P 4800 2200
F 0 "C15" H 4810 2270 50  0000 L CNN
F 1 "0" H 4810 2120 50  0000 L CNN
F 2 "Capacitor_SMD:C_0805_2012Metric_Pad1.15x1.40mm_HandSolder" H 4800 2200 50  0001 C CNN
F 3 "" H 4800 2200 50  0000 C CNN
	1    4800 2200
	1    0    0    -1  
$EndComp
Wire Wire Line
	4500 2000 4400 2000
Text Label 4800 2300 3    60   ~ 0
GND
Wire Wire Line
	4700 2000 4800 2000
Wire Wire Line
	4800 2000 4800 2100
$Comp
L CPU_NXP_6800:MC6809E U1
U 1 1
P 4350 4000
F 0 "U1" H 4150 5500 50  0000 C CNN
F 1 "MC6809E" H 4100 5400 50  0000 C CNN
F 2 "footprints:dip40_smt_header" H 4350 2500 50  0001 C CNN
F 3 "http://pdf.datasheetcatalog.com/datasheet/motorola/MC68B09S.pdf" H 4250 5425 50  0001 C CNN
	1    4350 4000
	1    0    0    -1  
$EndComp
Text Label 3850 2800 2    60   ~ 0
D0
Text Label 3850 2900 2    60   ~ 0
D1
Text Label 3850 3000 2    60   ~ 0
D2
Text Label 3850 3100 2    60   ~ 0
D3
Text Label 3850 3200 2    60   ~ 0
D4
Text Label 3850 3300 2    60   ~ 0
D5
Text Label 3850 3400 2    60   ~ 0
D6
Text Label 3850 3500 2    60   ~ 0
D7
Text Label 3850 3700 2    60   ~ 0
nRST
Text Label 3850 3800 2    60   ~ 0
nNMI
Text Label 3850 3900 2    60   ~ 0
nIRQ
Text Label 3850 4000 2    60   ~ 0
nFIRQ
Text Label 3850 4500 2    60   ~ 0
nHALT
Text Label 3850 5000 2    60   ~ 0
E
Text Label 3850 5100 2    60   ~ 0
Q
Text Label 4850 2800 0    60   ~ 0
A0
Text Label 4850 2900 0    60   ~ 0
A1
Text Label 4850 3000 0    60   ~ 0
A2
Text Label 4850 3100 0    60   ~ 0
A3
Text Label 4850 3200 0    60   ~ 0
A4
Text Label 4850 3300 0    60   ~ 0
A5
Text Label 4850 3400 0    60   ~ 0
A6
Text Label 4850 3500 0    60   ~ 0
A7
Text Label 4850 3600 0    60   ~ 0
A8
Text Label 4850 3700 0    60   ~ 0
A9
Text Label 4850 3800 0    60   ~ 0
A10
Text Label 4850 3900 0    60   ~ 0
A11
Text Label 4850 4000 0    60   ~ 0
A12
Text Label 4850 4100 0    60   ~ 0
A13
Text Label 4850 4200 0    60   ~ 0
A14
Text Label 4850 4300 0    60   ~ 0
A15
Text Label 4850 4500 0    60   ~ 0
LIC
Text Label 4850 4600 0    60   ~ 0
AVMA
Text Label 4850 4700 0    60   ~ 0
RnW
Text Label 4850 4800 0    60   ~ 0
TSC
Text Label 4850 4900 0    60   ~ 0
BA
Text Label 4850 5000 0    60   ~ 0
BS
Text Label 4850 5100 0    60   ~ 0
BUSY
Text Label 4350 5400 0    60   ~ 0
GND
Text Label 4350 2600 0    60   ~ 0
5V
Text Label 5900 1400 2    60   ~ 0
nHALT
Text Label 5900 2100 2    60   ~ 0
Q
Text Label 5900 2000 2    60   ~ 0
FILTERED_E
Text Label 7300 2200 0    60   ~ 0
LV_Q
Text Label 7300 2100 0    60   ~ 0
LV_E
Wire Wire Line
	2500 1800 3000 1800
Text Label 3400 1800 0    60   ~ 0
RnW
Text Label 10550 2700 0    60   ~ 0
LV_A8
Text Label 5750 600  0    60   ~ 0
5V
Wire Wire Line
	5750 600  5750 700 
Text Label 10050 1300 2    60   ~ 0
LV_LIC
Text Label 10050 1400 2    60   ~ 0
LV_BS
Text Label 10050 1500 2    60   ~ 0
LV_BA
Text Label 10550 1400 0    60   ~ 0
LV_AVMA
Text Label 10550 1500 0    60   ~ 0
LV_BUSY
Text Label 10550 1600 0    60   ~ 0
LV_RnW2
Text Label 8500 3000 2    60   ~ 0
LV_TSC
Text Label 8500 2900 2    60   ~ 0
LV_nIRQ
Text Label 8500 2800 2    60   ~ 0
LV_nFIRQ
Text Label 8500 2700 2    60   ~ 0
LV_Q
Text Label 9000 2700 0    60   ~ 0
LV_E
Text Label 9000 2800 0    60   ~ 0
LV_nRST
Text Label 9000 2900 0    60   ~ 0
LV_nNMI
$Comp
L Connector_Generic:Conn_02x20_Odd_Even P1
U 1 1
P 8700 2100
F 0 "P1" H 8750 3100 50  0000 C CNN
F 1 "Conn_02x20_Odd_Even" H 8800 1000 50  0000 C CNN
F 2 "Connector_PinSocket_2.54mm:PinSocket_2x20_P2.54mm_Vertical" H 8700 2100 50  0001 C CNN
F 3 "~" H 8700 2100 50  0001 C CNN
	1    8700 2100
	1    0    0    -1  
$EndComp
Text Label 9000 3000 0    60   ~ 0
LV_nHALT
Wire Wire Line
	4800 2000 5900 2000
Connection ~ 4800 2000
Wire Wire Line
	10250 5950 10250 6350
Wire Wire Line
	10250 6350 5300 6350
Wire Wire Line
	5300 4700 4850 4700
Wire Wire Line
	3400 1800 3400 6350
Wire Wire Line
	3400 6350 5300 6350
Connection ~ 5300 6350
Wire Wire Line
	5300 6350 5300 4700
$Comp
L Device:R_Small R17
U 1 1
P 5250 800
F 0 "R17" H 5280 820 50  0000 L CNN
F 1 "22K" H 5280 760 50  0000 L CNN
F 2 "Resistor_SMD:R_0805_2012Metric_Pad1.15x1.40mm_HandSolder" H 5250 800 50  0001 C CNN
F 3 "" H 5250 800 50  0000 C CNN
	1    5250 800 
	1    0    0    -1  
$EndComp
$Comp
L Device:R_Small R16
U 1 1
P 5250 2200
F 0 "R16" H 5280 2220 50  0000 L CNN
F 1 "22K" H 5280 2160 50  0000 L CNN
F 2 "Resistor_SMD:R_0805_2012Metric_Pad1.15x1.40mm_HandSolder" H 5250 2200 50  0001 C CNN
F 3 "" H 5250 2200 50  0000 C CNN
	1    5250 2200
	1    0    0    -1  
$EndComp
$Comp
L Device:R_Small R19
U 1 1
P 4750 800
F 0 "R19" H 4780 820 50  0000 L CNN
F 1 "22K" H 4780 760 50  0000 L CNN
F 2 "Resistor_SMD:R_0805_2012Metric_Pad1.15x1.40mm_HandSolder" H 4750 800 50  0001 C CNN
F 3 "" H 4750 800 50  0000 C CNN
	1    4750 800 
	1    0    0    -1  
$EndComp
$Comp
L Device:R_Small R15
U 1 1
P 4500 800
F 0 "R15" H 4530 820 50  0000 L CNN
F 1 "22K" H 4530 760 50  0000 L CNN
F 2 "Resistor_SMD:R_0805_2012Metric_Pad1.15x1.40mm_HandSolder" H 4500 800 50  0001 C CNN
F 3 "" H 4500 800 50  0000 C CNN
	1    4500 800 
	1    0    0    -1  
$EndComp
$Comp
L Device:R_Small R20
U 1 1
P 4250 800
F 0 "R20" H 4280 820 50  0000 L CNN
F 1 "22K" H 4280 760 50  0000 L CNN
F 2 "Resistor_SMD:R_0805_2012Metric_Pad1.15x1.40mm_HandSolder" H 4250 800 50  0001 C CNN
F 3 "" H 4250 800 50  0000 C CNN
	1    4250 800 
	1    0    0    -1  
$EndComp
Wire Wire Line
	5900 1400 5250 1400
Wire Wire Line
	5250 1400 5250 900 
Wire Wire Line
	5900 1500 5250 1500
Wire Wire Line
	5250 1500 5250 2100
Wire Wire Line
	5900 1600 5000 1600
Wire Wire Line
	5000 1600 5000 900 
Wire Wire Line
	5900 1700 4750 1700
Wire Wire Line
	4750 1700 4750 900 
Wire Wire Line
	5900 1800 4500 1800
Wire Wire Line
	4500 1800 4500 900 
Wire Wire Line
	5900 1900 4250 1900
Wire Wire Line
	4250 1900 4250 900 
Wire Wire Line
	4250 700  4250 600 
Wire Wire Line
	4250 600  4500 600 
Wire Wire Line
	5250 700  5250 600 
Connection ~ 5250 600 
Wire Wire Line
	5250 600  5750 600 
Wire Wire Line
	5000 700  5000 600 
Connection ~ 5000 600 
Wire Wire Line
	4750 700  4750 600 
Connection ~ 4750 600 
Wire Wire Line
	4750 600  5000 600 
Wire Wire Line
	4500 700  4500 600 
Connection ~ 4500 600 
Wire Wire Line
	4500 600  4750 600 
Text Label 5250 2300 3    60   ~ 0
GND
Wire Wire Line
	5000 600  5250 600 
$Comp
L Device:R_Small R18
U 1 1
P 5000 800
F 0 "R18" H 5030 820 50  0000 L CNN
F 1 "22K" H 5030 760 50  0000 L CNN
F 2 "Resistor_SMD:R_0805_2012Metric_Pad1.15x1.40mm_HandSolder" H 5000 800 50  0001 C CNN
F 3 "" H 5000 800 50  0000 C CNN
	1    5000 800 
	1    0    0    -1  
$EndComp
$EndSCHEMATC
